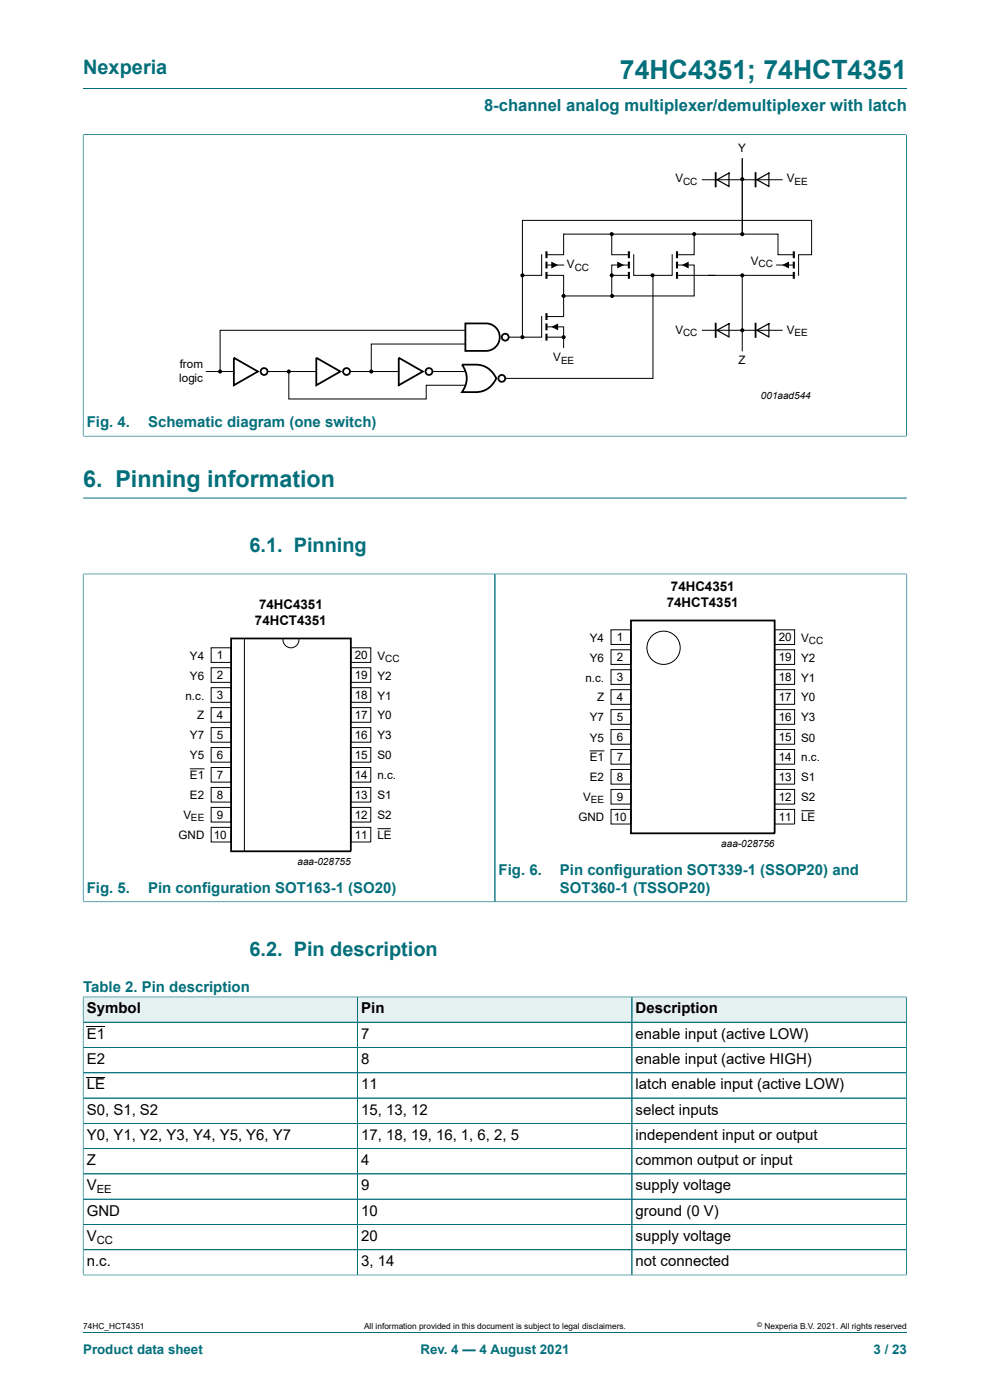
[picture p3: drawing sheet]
<svg xmlns="http://www.w3.org/2000/svg" width="210mm" height="297mm" viewBox="0 0 210 297" stroke-linecap="round" stroke-linejoin="round" font-family="sans-serif">
<path d="M17.6 18.8h174.8M17.6 28.6h174.7M17.6 28.5v64.1M192.3 28.5v64.1M17.6 92.5h174.7M17.6 105.7h174.8M17.6 121.8h174.8M17.6 121.7v69.7M105 121.8v69.5M192.4 121.7v69.7M17.6 191.3h174.8" fill="none" stroke="#036f7b" stroke-width=".21"/>
<g fill="#000">
<path d="M116.9 55.5l1.5 .7-1.5 .8zM130.9 55.5l1.5 .7-1.5 .8zM144.6 56.2l1.5-.7v1.5zM165.9 56.2l1.5-.7v1.5zM116.9 69.3l1.5-.7v1.5z"/>
<circle cx="157.4" cy="38" r=".44"/>
<circle cx="110.8" cy="58.4" r=".44"/>
<circle cx="129.8" cy="58.4" r=".44"/>
<circle cx="129.8" cy="49.7" r=".44"/>
<circle cx="138.4" cy="58.4" r=".44"/>
<circle cx="147.2" cy="49.7" r=".44"/>
<circle cx="157.4" cy="49.7" r=".44"/>
<circle cx="157.4" cy="58.4" r=".44"/>
<circle cx="46.7" cy="78.8" r=".44"/>
<circle cx="61.3" cy="78.8" r=".44"/>
<circle cx="78.8" cy="78.8" r=".44"/>
<circle cx="110.8" cy="71.5" r=".44"/>
<circle cx="119.6" cy="71.5" r=".44"/>
<circle cx="119.6" cy="62.8" r=".44"/>
<circle cx="129.8" cy="62.8" r=".44"/>
<circle cx="157.4" cy="70.1" r=".44"/>
</g>
<g fill="none" stroke="#000" stroke-width=".21">
<path d="M149 38.1h16.9M157.4 33.6v16.1M114.9 54v4.4h-4.1M115.9 58.4h3.7v8.8h-3.7M115.9 54h3.7v-4.3h45.4v4.3h3.4M115.9 56.2h3.7M129.8 49.8v4.2h3.6M129.8 58.4h3.6M133.4 56.2h-3.6v6.6M134.4 54v4.4h8.2v-4.4M138.5 58.4v21.9h-31.3M143.6 56.2h3.6v6.6h-27.9"/>
<path d="M143.6 58.4h24.8M147.2 49.8v4.2h-3.6M157.4 58.4v16M164.7 56.2h3.7M169.4 58.4v-4.4h2.8v-7.2h-61.4v24.7M43.8 78.8h5.8M56.7 78.8h10.4M61.3 78.8v5.8h29.1v-2.9h8.3M74.2 78.8h10.4M91.7 78.8h6.9M98.7 70.1h-52v8.7M98.7 73h-19.9v5.8"/>
<path d="M114.9 67.2v4.3h-7M115.9 69.3h3.7v4.4M115.9 71.5h3.7M149 70.1h16.9M44.8 137.4h4.2v3.1h-4.2zM51.8 135.4v45.3M60 135.4a1.71 1.71 0 0 0 1.7 2 1.71 1.71 0 0 0 1.7-2M74.4 137.4h4.3v3.1h-4.3zM129.6 133.6h4.2v3.1h-4.2zM129.6 137.8h4.2v3.1h-4.2zM164.3 133.6h4.3v3.1h-4.3zM164.3 137.8h4.3v3.1h-4.3z"/>
<path d="M44.8 141.7h4.2v3.1h-4.2zM44.8 145.9h4.2v3.1h-4.2zM44.8 150.1h4.2v3.1h-4.2zM44.8 154.4h4.2v3.1h-4.2zM44.8 158.6h4.2v3.1h-4.2zM74.4 154.4h4.3v3.1h-4.3zM74.4 158.6h4.3v3.1h-4.3zM74.4 145.9h4.3v3.1h-4.3zM74.4 150.1h4.3v3.1h-4.3zM74.4 141.7h4.3v3.1h-4.3zM125.1 159.3h3.1M129.6 142.1h4.2v3.1h-4.2z"/>
<path d="M129.6 146.3h4.2v3.1h-4.2zM129.6 150.5h4.2v3.1h-4.2zM129.6 154.8h4.2v3.1h-4.2zM129.6 159h4.2v3.1h-4.2zM164.3 159h4.3v3.1h-4.3zM164.3 150.5h4.3v3.1h-4.3zM164.3 154.8h4.3v3.1h-4.3zM164.3 142.1h4.3v3.1h-4.3zM164.3 146.3h4.3v3.1h-4.3zM40.3 163.1h3.1M44.8 162.8h4.2v3.1h-4.2zM44.8 167.1h4.2v3.1h-4.2z"/>
<path d="M44.8 171.3h4.2v3.1h-4.2zM44.8 175.5h4.2v3.1h-4.2zM74.4 171.3h4.3v3.1h-4.3zM74.4 175.5h4.3v3.1h-4.3zM74.4 162.8h4.3v3.1h-4.3zM74.4 167.1h4.3v3.1h-4.3zM80.1 175.8h2.8M129.6 163.2h4.2v3.1h-4.2zM129.6 167.5h4.2v3.1h-4.2zM129.6 171.7h4.2v3.1h-4.2zM164.3 167.5h4.3v3.1h-4.3zM164.3 171.7h4.3v3.1h-4.3z"/>
<path d="M164.3 163.2h4.3v3.1h-4.3zM170 172h2.8"/>
<circle cx="140.8" cy="137.4" r="3.5"/>
</g>
<g fill="none" stroke="#000" stroke-width=".38">
<path d="M151.8 36.7v2.8M160.3 36.7v2.8M49.6 75.9l5.1 2.9-5.1 2.9zM67.1 75.9l5.1 2.9-5.1 2.9zM84.6 75.9l5.1 2.9-5.1 2.9zM98 77.4a9.4 9.4 0 0 1 4.9 .4 5 5 0 0 1 2.4 2.5 4.7 4.7 0 0 1-4.4 2.9h-2.9a4.7 4.7 0 0 0 0-5.8zM98.7 68.6h4.4a2.91 2.91 0 0 1 2.9 2.9 2.91 2.91 0 0 1-2.9 2.9h-4.4zM151.8 68.7v2.8M160.3 68.7v2.8M49 135.4h25.4v45.2h-25.4zM133.8 131.6h30.5v45.2h-30.5z"/>
<circle cx="56" cy="78.8" r=".73"/>
<circle cx="73.5" cy="78.8" r=".73"/>
<circle cx="91" cy="78.8" r=".73"/>
<circle cx="107.2" cy="71.5" r=".73"/>
<circle cx="106.4" cy="80.3" r=".73"/>
</g>
<g fill="none" stroke="#000" stroke-width=".44">
<path d="M115.9 53.3v1.5M115.9 55.5v1.5M115.9 57.7v1.4M133.4 53.3v1.5M133.4 55.5v1.5M133.4 57.7v1.4M143.6 53.3v1.5M143.6 55.5v1.5M143.6 57.7v1.4M168.4 53.3v1.5M168.4 55.5v1.5M168.4 57.7v1.4"/>
<path d="M115.9 66.4v1.5M115.9 68.6v1.5M115.9 70.8v1.5"/>
</g>
<path d="M152.1 38.1l2.5-1.4v2.8zM160.6 38.1l2.5-1.4v2.8zM152.1 70.1l2.5-1.4v2.8zM160.6 70.1l2.5-1.4v2.8z" fill="none" stroke="#000" stroke-width=".25"/>
<path d="M17.7 211.6h58.1v5.2h-58.1z" fill="#e6f1f2"/>
<path d="M17.6 211.4v5.5h58.2v-5.4h-58.2" fill="none" stroke="#036f7b" stroke-width=".21"/>
<path d="M75.9 211.6h58.1v5.2h-58.1z" fill="#e6f1f2"/>
<path d="M75.8 211.5h58.3v5.4h-58.3z" fill="none" stroke="#036f7b" stroke-width=".21"/>
<path d="M134.1 211.6h58.1v5.2h-58.1z" fill="#e6f1f2"/>
<g fill="none" stroke="#036f7b" stroke-width=".21">
<path d="M17.6 211.6v59M17.7 211.5h174.6M75.8 211.6v58.9M134.1 211.5v59M192.3 211.4v59.2M192.3 216.9h-174.7M17.6 238.3h174.7M192.3 222.2h-174.7M192.3 227.6h-174.7M192.3 232.9h-174.7M192.3 243.7h-174.7M192.3 249h-174.7"/>
<path d="M192.3 254.4h-174.7M192.3 259.8h-174.7M17.6 270.5h174.7M17.6 265.1h174.7M17.6 282.6h174.8"/>
</g>
<path d="M18.4 217.9h3.9M18.4 228.6h3.9" fill="none" stroke="#000" stroke-width=".21"/>
<text font-size="5.6" fill="#036f7b" x="131.5" y="16.8">74HC4351; 74HCT4351</text>
<text font-size="4.9" fill="#036f7b" x="17.6" y="103.3">6. Pinning information</text>
<g font-size="4.2" fill="#036f7b">
<text x="17.6" y="15.6">Nexperia</text>
<text x="52.9" y="117.1">6.1. Pinning</text>
<text x="52.9" y="202.7">6.2. Pin description</text>
</g>
<text font-size="3.5" fill="#036f7b" x="102.7" y="23.7">8-channel analog multiplexer/demultiplexer with latch</text>
<g font-size="3.2" fill="#036f7b">
<text x="18.4" y="90.7">Fig. 4.</text>
<text x="31.4" y="90.7">Schematic diagram (one switch)</text>
<text x="105.8" y="185.7">Fig. 6.</text>
<text x="118.8" y="185.7">Pin configuration SOT339-1 (SSOP20) and</text>
<text x="18.4" y="189.5">Fig. 5.</text>
<text x="31.4" y="189.5">Pin configuration SOT163-1 (SO20)</text>
<text x="118.8" y="189.5">SOT360-1 (TSSOP20)</text>
<text x="17.6" y="210.4">Table 2. Pin description</text>
</g>
<g font-size="3.2">
<text x="18.4" y="215">Symbol</text>
<text x="76.6" y="215">Pin</text>
<text x="134.8" y="215">Description</text>
<text x="18.4" y="220.4">E1</text>
<text x="76.6" y="220.4">7</text>
<text x="134.8" y="220.4">enable input (active LOW)</text>
<text x="18.4" y="225.7">E2</text>
<text x="76.6" y="225.7">8</text>
<text x="134.8" y="225.7">enable input (active HIGH)</text>
<text x="18.4" y="231.1">LE</text>
<text x="76.6" y="231.1">11</text>
<text x="134.8" y="231.1">latch enable input (active LOW)</text>
<text x="18.4" y="236.5">S0, S1, S2</text>
<text x="76.6" y="236.5">15, 13, 12</text>
<text x="134.8" y="236.5">select inputs</text>
<text x="18.4" y="241.8">Y0, Y1, Y2, Y3, Y4, Y5, Y6, Y7</text>
<text x="76.6" y="241.8">17, 18, 19, 16, 1, 6, 2, 5</text>
<text x="134.8" y="241.8">independent input or output</text>
<text x="18.4" y="247.2">Z</text>
<text x="76.6" y="247.2">4</text>
<text x="134.8" y="247.2">common output or input</text>
<text x="18.4" y="252.5">V</text>
<text x="18.4" y="257.9">GND</text>
<text x="76.6" y="252.5">9</text>
<text x="76.6" y="257.9">10</text>
<text x="134.8" y="252.5">supply voltage</text>
<text x="134.8" y="257.9">ground (0 V)</text>
<text x="18.4" y="263.3">V</text>
<text x="76.6" y="263.3">20</text>
<text x="134.8" y="263.3">supply voltage</text>
<text x="18.4" y="268.6">n.c.</text>
<text x="76.6" y="268.6">3, 14</text>
<text x="134.8" y="268.6">not connected</text>
</g>
<g font-size="2.8">
<text x="142.3" y="125.4">74HC4351</text>
<text x="55" y="129.2">74HC4351</text>
<text x="141.4" y="128.8">74HCT4351</text>
<text x="54.1" y="132.6">74HCT4351</text>
</g>
<g font-size="2.8" fill="#036f7b">
<text x="17.6" y="287.2">Product data sheet</text>
<text x="89.2" y="287.2">Rev. 4 — 4 August 2021</text>
<text x="185.3" y="287.2">3 / 23</text>
</g>
<g font-size="2.5">
<text x="156.6" y="32.2">Y</text>
<text x="143.3" y="38.7">V</text>
<text x="166.9" y="38.7">V</text>
<text x="120.3" y="56.9">V</text>
<text x="159.3" y="56.2">V</text>
<text x="143.3" y="70.8">V</text>
<text x="166.9" y="70.8">V</text>
<text x="117.3" y="76.6">V</text>
<text x="156.7" y="77.3">Z</text>
<text x="38" y="81.1">logic</text>
<text x="38.2" y="78.1">from</text>
<text x="125.1" y="136.1">Y4</text>
<text x="130.8" y="136">1</text>
<text x="165.2" y="136">20</text>
<text x="170" y="136.1">V</text>
<text x="40.3" y="139.9">Y4</text>
<text x="46" y="139.8">1</text>
<text x="75.3" y="139.8">20</text>
<text x="80.1" y="139.9">V</text>
<text x="125.1" y="140.4">Y6</text>
<text x="130.8" y="140.3">2</text>
<text x="165.2" y="140.3">19</text>
<text x="170" y="140.4">Y2</text>
<text x="39.3" y="148.4">n.c.</text>
<text x="40.3" y="144.2">Y6</text>
<text x="46" y="144.1">2</text>
<text x="46" y="148.3">3</text>
<text x="75.3" y="148.3">18</text>
<text x="75.3" y="144.1">19</text>
<text x="80.1" y="144.2">Y2</text>
<text x="80.1" y="148.4">Y1</text>
<text x="124.2" y="144.6">n.c.</text>
<text x="126.6" y="148.8">Z</text>
<text x="130.8" y="144.5">3</text>
<text x="130.8" y="148.7">4</text>
<text x="165.2" y="144.5">18</text>
<text x="165.2" y="148.7">17</text>
<text x="170" y="144.6">Y1</text>
<text x="170" y="148.8">Y0</text>
<text x="41.8" y="152.6">Z</text>
<text x="46" y="152.5">4</text>
<text x="75.3" y="152.5">17</text>
<text x="80.1" y="152.6">Y0</text>
<text x="125.1" y="153.1">Y7</text>
<text x="130.8" y="153">5</text>
<text x="165.2" y="153">16</text>
<text x="170" y="153.1">Y3</text>
<text x="40.3" y="156.9">Y7</text>
<text x="40.3" y="161.1">Y5</text>
<text x="46" y="156.8">5</text>
<text x="46" y="161">6</text>
<text x="75.3" y="156.8">16</text>
<text x="75.3" y="161">15</text>
<text x="80.1" y="156.9">Y3</text>
<text x="80.1" y="161.1">S0</text>
<text x="125.1" y="157.3">Y5</text>
<text x="125.1" y="161.5">E1</text>
<text x="130.8" y="157.2">6</text>
<text x="130.8" y="161.4">7</text>
<text x="165.2" y="161.4">14</text>
<text x="165.2" y="157.2">15</text>
<text x="170" y="157.3">S0</text>
<text x="170" y="161.5">n.c.</text>
<text x="40.3" y="165.3">E1</text>
<text x="46" y="165.2">7</text>
<text x="75.3" y="165.2">14</text>
<text x="80.1" y="165.3">n.c.</text>
<text x="125.1" y="165.8">E2</text>
<text x="130.8" y="165.7">8</text>
<text x="165.2" y="165.7">13</text>
<text x="170" y="165.8">S1</text>
<text x="38.9" y="173.8">V</text>
<text x="40.3" y="169.6">E2</text>
<text x="46" y="169.5">8</text>
<text x="46" y="173.7">9</text>
<text x="75.3" y="173.7">12</text>
<text x="75.3" y="169.5">13</text>
<text x="80.1" y="169.6">S1</text>
<text x="80.1" y="173.8">S2</text>
<text x="123.7" y="170">V</text>
<text x="130.8" y="169.9">9</text>
<text x="165.2" y="169.9">12</text>
<text x="170" y="170">S2</text>
<text x="37.9" y="178">GND</text>
<text x="45.4" y="177.9">10</text>
<text x="75.3" y="177.9">11</text>
<text x="80.1" y="178">LE</text>
<text x="122.7" y="174.2">GND</text>
<text x="130.2" y="174.1">10</text>
<text x="165.2" y="174.1">11</text>
<text x="170" y="174.2">LE</text>
</g>
<g font-size="2.4">
<text x="20.5" y="253.2">EE</text>
<text x="20.5" y="263.9">CC</text>
</g>
<g font-size="2.1">
<text x="144.9" y="39.2">CC</text>
<text x="168.5" y="39.2">EE</text>
<text x="121.9" y="57.4">CC</text>
<text x="160.9" y="56.7">CC</text>
<text x="144.9" y="71.3">CC</text>
<text x="168.5" y="71.3">EE</text>
<text x="119" y="77.1">EE</text>
<text x="161.4" y="84.6">001aad544</text>
<text x="171.6" y="136.6">CC</text>
<text x="81.7" y="140.4">CC</text>
<text x="125.3" y="170.5">EE</text>
<text x="40.5" y="174.3">EE</text>
<text x="153" y="179.6">aaa-028756</text>
<text x="63.1" y="183.4">aaa-028755</text>
</g>
<g font-size="1.8">
<text x="17.6" y="282">74HC_HCT4351</text>
<text x="77.2" y="282">All information provided in this document is subject to legal disclaimers.</text>
<text x="162.2" y="282">Nexperia B.V. 2021. All rights reserved</text>
</g>
<text font-size="1.4" x="160.6" y="281.6">©</text>
</svg>
